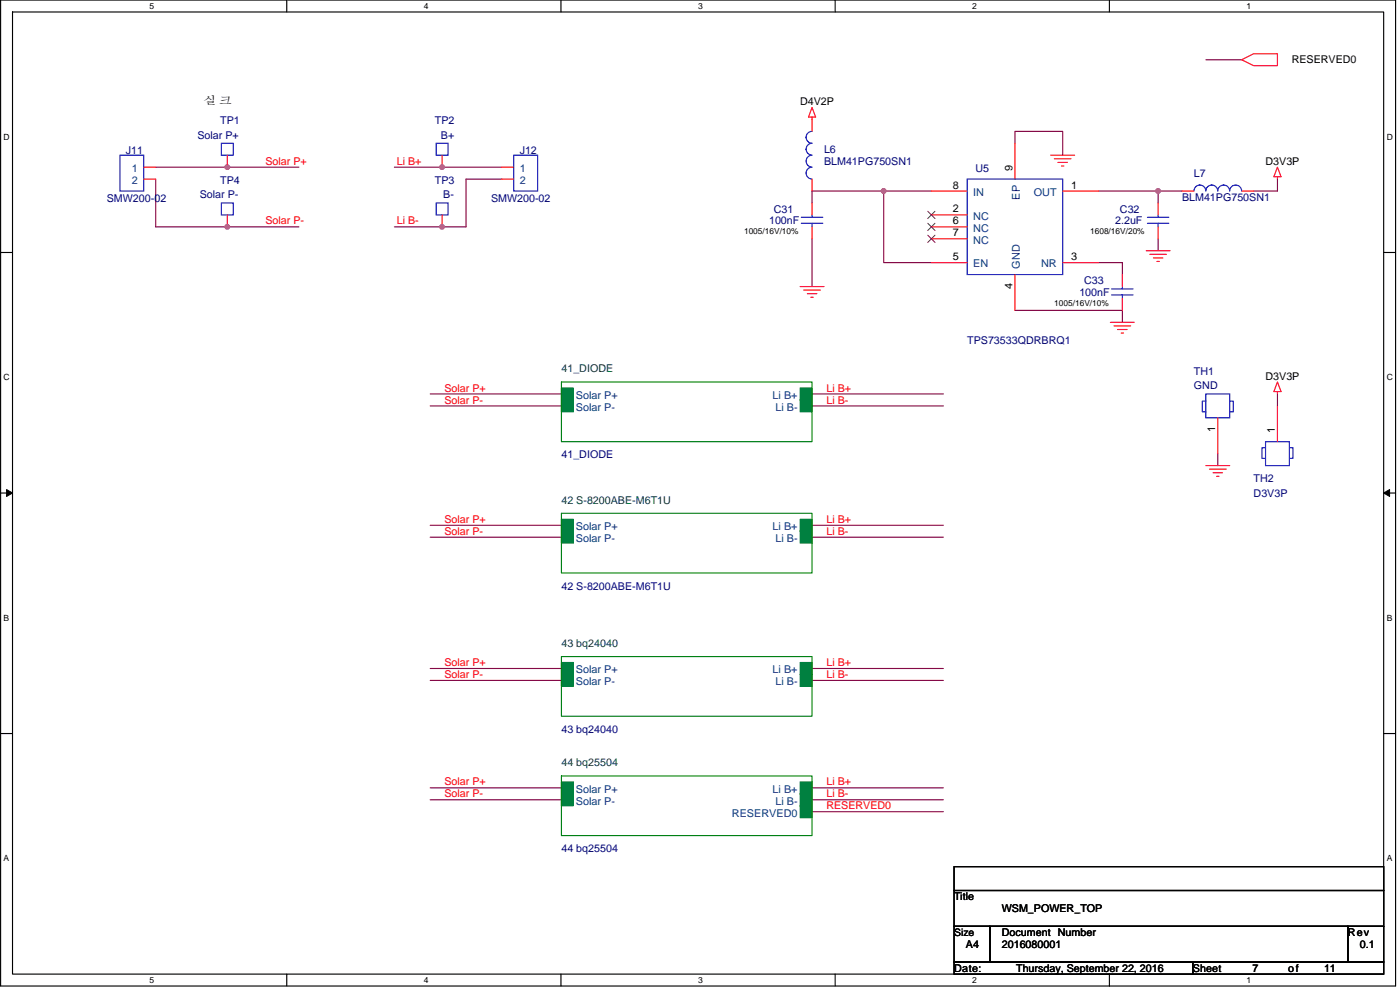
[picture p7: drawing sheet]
<svg xmlns="http://www.w3.org/2000/svg" width="420mm" height="297mm" viewBox="0 0 420 297" stroke-linecap="round" stroke-linejoin="round" font-family="sans-serif">
<path d="M.2 0h418.6v295.8h-418.6zM3.8 3.6h411.5v288.7h-411.5z" fill="none" stroke="#000" stroke-width=".34"/>
<g fill="#fff">
<path d="M44.9 .4h1.4v2.8h-1.4z"/>
<path d="M44.9 292.7h1.4v2.8h-1.4z"/>
</g>
<path d="M86.1 0v3.6M86.1 292.3v3.5" fill="none" stroke="#000" stroke-width=".34"/>
<g fill="#fff">
<path d="M127.2 .4h1.4v2.8h-1.4z"/>
<path d="M127.2 292.7h1.4v2.8h-1.4z"/>
</g>
<path d="M168.3 0v3.6M168.3 292.3v3.5" fill="none" stroke="#000" stroke-width=".34"/>
<g fill="#fff">
<path d="M209.5 .4h1.4v2.8h-1.4z"/>
<path d="M209.5 292.7h1.4v2.8h-1.4z"/>
</g>
<path d="M250.6 0v3.6M250.6 292.3v3.5" fill="none" stroke="#000" stroke-width=".34"/>
<g fill="#fff">
<path d="M291.8 .4h1.4v2.8h-1.4z"/>
<path d="M291.8 292.7h1.4v2.8h-1.4z"/>
</g>
<path d="M332.9 0v3.6M332.9 292.3v3.5" fill="none" stroke="#000" stroke-width=".34"/>
<g fill="#fff">
<path d="M374.1 .4h1.4v2.8h-1.4z"/>
<path d="M374.1 292.7h1.4v2.8h-1.4z"/>
<path d="M1.1 39.7h1.8v2.8h-1.8z"/>
<path d="M416.2 39.7h1.8v2.8h-1.8z"/>
<path d="M1.1 111.8h1.8v2.9h-1.8z"/>
<path d="M416.2 111.8h1.8v2.9h-1.8z"/>
</g>
<path d="M.2 75.8h3.6M415.3 75.8h3.5" fill="none" stroke="#000" stroke-width=".34"/>
<g fill="#fff">
<path d="M1.1 184h1.7v2.8h-1.7z"/>
<path d="M416.2 184h1.7v2.8h-1.7z"/>
</g>
<path d="M.2 147.9h3.6M415.3 147.9h3.5" fill="none" stroke="#000" stroke-width=".34"/>
<path d="M2 146.9l1.8 1-1.8 1zM415.3 147.9l1.7-1v2z" fill="#000" stroke="#000" stroke-width=".3"/>
<g fill="#fff">
<path d="M1.1 256.2h1.7v2.8h-1.7z"/>
<path d="M416.1 256.2h1.8v2.8h-1.8z"/>
</g>
<path d="M.2 220.1h3.6M415.3 220.1h3.5M286.3 277.9h10.8v10.8h-10.8zM286.3 260h129v7.2h-129zM286.3 267.2h129v10.7h-129zM297.1 277.9h107.4v10.8h-107.4zM404.5 277.9h10.8v10.8h-10.8zM286.3 288.7h71.7v3.6h-71.7zM358 288.7h57.3v3.6h-57.3z" fill="none" stroke="#000" stroke-width=".34"/>
<g fill="none" stroke="#800040" stroke-width=".34">
<path d="M361.9 17.9h10.7M46.7 53.7v14.4h43M46.7 50.2h43M118.4 50.2h32.2M150.6 53.7h-10.7v14.4h-21.5M265.2 57.3v21.5h14.3M265.2 57.3h14.3M265.2 57.3h-21.5v3.6M304.6 43v-3.6h14.3v7.2M329.7 57.3h17.9v3.6M347.6 57.3h7.1M383.4 53.7v3.6h-7.2"/>
<path d="M243.7 71.6v14.4M329.7 78.8h7.1v3.6M347.6 71.6v3.6M304.6 93.1h32.2v3.6M129.1 118.2h39.4M243.7 118.2h39.4M383.4 118.2v3.6M129.1 121.8h39.4M243.7 121.8h39.4M365.5 136.1v3.6M129.1 157.6h39.4M243.7 157.6h39.4"/>
<path d="M129.1 161.2h39.4M243.7 161.2h39.4M129.1 200.6h39.4M129.1 204.2h39.4M243.7 200.6h39.4M243.7 204.2h39.4M129.1 236.4h39.4M129.1 240h39.4M243.7 236.4h39.4M243.7 240h39.4M243.7 243.5h39.4"/>
</g>
<g fill="#f0f" stroke="#f0f" stroke-width=".34">
<circle cx="68.2" cy="50.1" r=".7"/>
<circle cx="68.2" cy="68" r=".7"/>
<circle cx="132.7" cy="50.1" r=".71"/>
<circle cx="132.7" cy="68.1" r=".71"/>
<circle cx="265.2" cy="57.3" r=".7"/>
<circle cx="347.6" cy="57.3" r=".71"/>
</g>
<g fill="none" stroke="#f00" stroke-width=".34">
<path d="M372.6 17.9l3.6-1.8h7.2v3.6h-7.2zM243.7 32.3l1.1 2.8h-2.2zM243.7 35.1v4.3M43.1 50.2h3.6M43.1 53.7h3.6M68.2 46.6v3.6M132.7 46.6v3.6M150.6 50.2h3.6M150.6 53.7h3.6M243.7 53.7v3.6M279.5 57.3h10.8M304.6 43v10.7"/>
<path d="M315.3 46.6h7.2M316.4 47.6h5M317.5 48.7h2.8M318.6 49.8h.7M318.9 57.3h10.8M354.7 57.3h3.6M372.6 57.3h3.6M383.4 50.2l1.1 2.8h-2.2zM383.4 53v.7M68.2 64.5v3.6M132.7 64.5v3.6M243.7 60.9v3.6"/>
<path d="M243.7 68.1v3.5M279.5 78.8h10.8M279.5 64.5h10.8M279.5 68.1h10.8M279.5 71.6h10.8M318.9 78.8h10.8M344 75.2h7.1M345.1 76.3h5M346.1 77.4h2.9M347.2 78.4h.7M347.6 60.9v3.6M347.6 68.1v3.5"/>
<path d="M240.1 86h7.2M241.2 87h5M242.3 88.1h2.8M243.3 89.2h.8M304.6 82.4v10.7M333.2 96.7h7.2M334.3 97.8h5M335.4 98.9h2.9M336.5 99.9h.7M336.8 82.4v3.6M336.8 89.6v3.5M383.4 114.6l1.1 2.9h-2.2z"/>
<path d="M383.4 117.5v.7M361.9 139.7h7.2M365.5 125.4v10.7M383.4 121.8v10.7M363 140.8h5M364.1 141.8h2.8M365.1 142.9h.7"/>
</g>
<g fill="none" stroke="#00f" stroke-width=".34">
<path d="M243.7 39.4a1.76 1.76 0 0 0-1.8 1.8 1.82 1.82 0 0 0 1.8 1.8 1.76 1.76 0 0 0-1.8 1.8 1.78 1.78 0 0 0 1.8 1.7M36 46.6h7.1v10.7h-7.1zM66.4 43h3.6v3.6h-3.6zM130.9 43h3.6v3.6h-3.6zM154.2 46.6h7.1v10.7h-7.1zM243.7 50.2a1.75 1.75 0 0 0-1.8 1.7 1.78 1.78 0 0 0 1.8 1.8M243.7 46.6a1.79 1.79 0 0 0-1.8 1.8 1.79 1.79 0 0 0 1.8 1.7M290.3 53.7h28.6v28.7h-28.6zM372.6 57.3a1.8 1.8 0 0 0-1.8-1.8 1.8 1.8 0 0 0-1.8 1.8 1.79 1.79 0 0 0-1.7-1.8 1.8 1.8 0 0 0-1.8 1.8 1.79 1.79 0 0 0-1.8-1.8 1.8 1.8 0 0 0-1.8 1.8 1.78 1.78 0 0 0-1.8-1.8 1.77 1.77 0 0 0-1.8 1.8M66.4 60.9h3.6v3.6h-3.6zM130.9 60.9h3.6v3.6h-3.6zM240.5 67h6.4"/>
<path d="M240.5 65.2h6.4M243.7 64.5v.7M243.7 67v1.1M344.3 67h6.5M344.3 65.2h6.5M347.6 64.5v.7M347.6 67v1.1M333.6 88.5h6.5M333.6 86.7h6.5M336.8 86v.7M336.8 88.5v1.1M361.9 118.2h7.2v7.2h-7.2z"/>
<path d="M361.9 120.4h-1.1v3.2h1.1M369.1 120.4h1v3.2h-1M379.8 132.5h7.2v7.2h-7.2zM379.8 134.3h-1.1v3.2h1.1M387 134.3h1v3.2h-1"/>
</g>
<g fill="#008040" stroke="#008040" stroke-width=".34">
<path d="M240.1 116.4h3.6v3.6h-3.6z" fill-rule="evenodd"/>
<path d="M240.1 120h3.6v3.6h-3.6z" fill-rule="evenodd"/>
<path d="M168.5 116.4h3.6v3.6h-3.6z" fill-rule="evenodd"/>
<path d="M168.5 120h3.6v3.6h-3.6z" fill-rule="evenodd"/>
<path d="M168.5 155.8h3.6v3.6h-3.6z" fill-rule="evenodd"/>
<path d="M168.5 159.4h3.6v3.6h-3.6z" fill-rule="evenodd"/>
<path d="M240.1 155.8h3.6v3.6h-3.6z" fill-rule="evenodd"/>
<path d="M240.1 159.4h3.6v3.6h-3.6z" fill-rule="evenodd"/>
<path d="M168.5 198.8h3.6v3.6h-3.6z" fill-rule="evenodd"/>
<path d="M168.5 202.4h3.6v3.6h-3.6z" fill-rule="evenodd"/>
<path d="M240.1 198.8h3.6v3.6h-3.6z" fill-rule="evenodd"/>
<path d="M240.1 202.4h3.6v3.6h-3.6z" fill-rule="evenodd"/>
<path d="M240.1 241.8h3.6v3.5h-3.6z" fill-rule="evenodd"/>
<path d="M168.5 234.6h3.6v3.6h-3.6z" fill-rule="evenodd"/>
<path d="M168.5 238.2h3.6v3.6h-3.6z" fill-rule="evenodd"/>
<path d="M240.1 234.6h3.6v3.6h-3.6z" fill-rule="evenodd"/>
<path d="M240.1 238.2h3.6v3.6h-3.6z" fill-rule="evenodd"/>
</g>
<path d="M168.5 114.6h75.2v17.9h-75.2zM168.5 154h75.2v17.9h-75.2zM168.5 197h75.2v17.9h-75.2zM168.5 232.8h75.2v17.9h-75.2z" fill="none" stroke="#008000" stroke-width=".34"/>
<path d="M278.4 63.4l2.2 2.2M278.4 67l2.2 2.2M278.4 70.6l2.2 2.1M280.6 63.4l-2.2 2.2M280.6 67l-2.2 2.2M280.6 70.6l-2.2 2.1" fill="none" stroke="#804000" stroke-width=".3"/>
<g font-size="3.2">
<text x="387.7" y="19">RESERVED0</text>
<text x="61.1" y="31.2">실 크</text>
<text x="240.1" y="31.5">D4V2P</text>
<text x="303.9" y="51.2" transform="rotate(-90 303.9 51.2)">9</text>
<text x="379.8" y="49.4">D3V3P</text>
<text x="286" y="56.6">8</text>
<text x="321.4" y="56.6">1</text>
<text x="286" y="63.7">2</text>
<text x="286" y="67.3">6</text>
<text x="286" y="70.9">7</text>
<text x="286" y="78.1">5</text>
<text x="321.4" y="78.1">3</text>
<text x="303.9" y="86.7" transform="rotate(-90 303.9 86.7)">4</text>
<text x="379.8" y="113.9">D3V3P</text>
<text x="364.7" y="129.7" transform="rotate(-90 364.7 129.7)">1</text>
<text x="382.6" y="130" transform="rotate(-90 382.6 130)">1</text>
<text x="286.3" y="270.1">Title</text>
<text x="300.7" y="273.6">WSM_POWER_TOP</text>
<text x="300.7" y="280.8">Document Number</text>
<text x="404.5" y="280.8">Rev</text>
<text x="289.9" y="284.4">A4</text>
<text x="300.7" y="284.4">2016080001</text>
<text x="408.1" y="284.4">0.1</text>
<text x="286.3" y="291.5">Date:</text>
<text x="305" y="291.5">Thursday, September 22, 2016</text>
<text x="358" y="291.5">Sheet</text>
<text x="375.9" y="291.5">7</text>
<text x="386.6" y="291.5">of</text>
<text x="397.4" y="291.5">11</text>
</g>
<g font-size="3.2" fill="#000080">
<text x="59.3" y="41.6">Solar P+</text>
<text x="66.1" y="37.3">TP1</text>
<text x="130.5" y="37.3">TP2</text>
<text x="132.3" y="41.6">B+</text>
<text x="37.8" y="46.2">J11</text>
<text x="156" y="46.2">J12</text>
<text x="247.3" y="45.9">L6</text>
<text x="247.3" y="49.4">BLM41PG750SN1</text>
<text x="292.8" y="51.6">U5</text>
<text x="358.3" y="53">L7</text>
<text x="60" y="59.5">Solar P-</text>
<text x="66.1" y="55.2">TP4</text>
<text x="130.5" y="55.2">TP3</text>
<text x="133" y="59.5">B-</text>
<text x="32.1" y="60.6">SMW200-02</text>
<text x="147.4" y="60.6">SMW200-02</text>
<text x="232.3" y="63.8">C31</text>
<text x="336.1" y="63.8">C32</text>
<text x="354.7" y="60.2">BLM41PG750SN1</text>
<text x="230.8" y="67.4">100nF</text>
<text x="334.7" y="67.4">2.2uF</text>
<text x="323.9" y="88.9">100nF</text>
<text x="325.4" y="85.3">C33</text>
<text x="290.3" y="103.2">TPS73533QDRBRQ1</text>
<text x="358.3" y="112.5">TH1</text>
<text x="358.3" y="116.8">GND</text>
<text x="168.5" y="137.6">41_DIODE</text>
<text x="376.2" y="144.7">TH2</text>
<text x="376.2" y="149">D3V3P</text>
<text x="168.5" y="177">42 S-8200ABE-M6T1U</text>
<text x="168.5" y="219.9">43 bq24040</text>
<text x="168.5" y="255.7">44 bq25504</text>
</g>
<g font-size="3.2" fill="#004080">
<text x="39.5" y="51.6">1</text>
<text x="156" y="51.6">1</text>
<text x="39.5" y="55.2">2</text>
<text x="156" y="55.2">2</text>
<text x="292.1" y="58.8">IN</text>
<text x="306.1" y="59.9" transform="rotate(-90 306.1 59.9)">EP</text>
<text x="310.2" y="58.8">OUT</text>
<text x="292.1" y="65.9">NC</text>
<text x="292.1" y="69.5">NC</text>
<text x="292.1" y="73.1">NC</text>
<text x="292.1" y="80.2">EN</text>
<text x="306.1" y="80.6" transform="rotate(-90 306.1 80.6)">GND</text>
<text x="312.4" y="80.2">NR</text>
<text x="172.8" y="119.6">Solar P+</text>
<text x="231.9" y="119.6">Li B+</text>
<text x="172.8" y="123.2">Solar P-</text>
<text x="232.7" y="123.2">Li B-</text>
<text x="172.8" y="159">Solar P+</text>
<text x="231.9" y="159">Li B+</text>
<text x="172.8" y="162.6">Solar P-</text>
<text x="232.7" y="162.6">Li B-</text>
<text x="172.8" y="202">Solar P+</text>
<text x="231.9" y="202">Li B+</text>
<text x="172.8" y="205.6">Solar P-</text>
<text x="232.7" y="205.6">Li B-</text>
<text x="172.8" y="237.8">Solar P+</text>
<text x="231.9" y="237.8">Li B+</text>
<text x="172.8" y="241.4">Solar P-</text>
<text x="219.6" y="245">RESERVED0</text>
<text x="232.7" y="241.4">Li B-</text>
</g>
<g font-size="3.2" fill="#f00">
<text x="79.7" y="49.4">Solar P+</text>
<text x="119.1" y="49.4">Li B+</text>
<text x="79.7" y="67.4">Solar P-</text>
<text x="119.1" y="67.4">Li B-</text>
<text x="133.4" y="117.5">Solar P+</text>
<text x="248" y="117.5">Li B+</text>
<text x="133.4" y="121.1">Solar P-</text>
<text x="248" y="121.1">Li B-</text>
<text x="133.4" y="156.9">Solar P+</text>
<text x="133.4" y="160.5">Solar P-</text>
<text x="248" y="156.9">Li B+</text>
<text x="248" y="160.5">Li B-</text>
<text x="133.4" y="199.9">Solar P+</text>
<text x="133.4" y="203.4">Solar P-</text>
<text x="248" y="199.9">Li B+</text>
<text x="248" y="203.4">Li B-</text>
<text x="133.4" y="235.7">Solar P+</text>
<text x="133.4" y="239.2">Solar P-</text>
<text x="248" y="235.7">Li B+</text>
<text x="248" y="239.2">Li B-</text>
<text x="248" y="242.8">RESERVED0</text>
</g>
<g font-size="3.2" fill="#004040">
<text x="168.5" y="111.8">41_DIODE</text>
<text x="168.5" y="151.2">42 S-8200ABE-M6T1U</text>
<text x="168.5" y="194.1">43 bq24040</text>
<text x="168.5" y="230">44 bq25504</text>
</g>
<text font-size="3.1" x="286.3" y="280.7">Size</text>
<g font-size="2.6">
<text x="44.9" y="2.7">5</text>
<text x="127.2" y="2.7">4</text>
<text x="209.5" y="2.7">3</text>
<text x="291.8" y="2.7">2</text>
<text x="374.1" y="2.7">1</text>
<text x="1.1" y="41.9">D</text>
<text x="416.2" y="41.9">D</text>
<text x="1.1" y="114.1">C</text>
<text x="416.2" y="114.1">C</text>
<text x="1.1" y="186.3">B</text>
<text x="416.2" y="186.3">B</text>
<text x="1.1" y="258.4">A</text>
<text x="416.2" y="258.4">A</text>
<text x="44.9" y="294.9">5</text>
<text x="127.2" y="294.9">4</text>
<text x="209.5" y="294.9">3</text>
<text x="291.8" y="294.9">2</text>
<text x="374.1" y="294.9">1</text>
</g>
<g font-size="2.5">
<text x="223.3" y="70.3">1005/16V/10%</text>
<text x="327.2" y="70.3">1608/16V/20%</text>
<text x="316.4" y="91.8">1005/16V/10%</text>
</g>
</svg>
